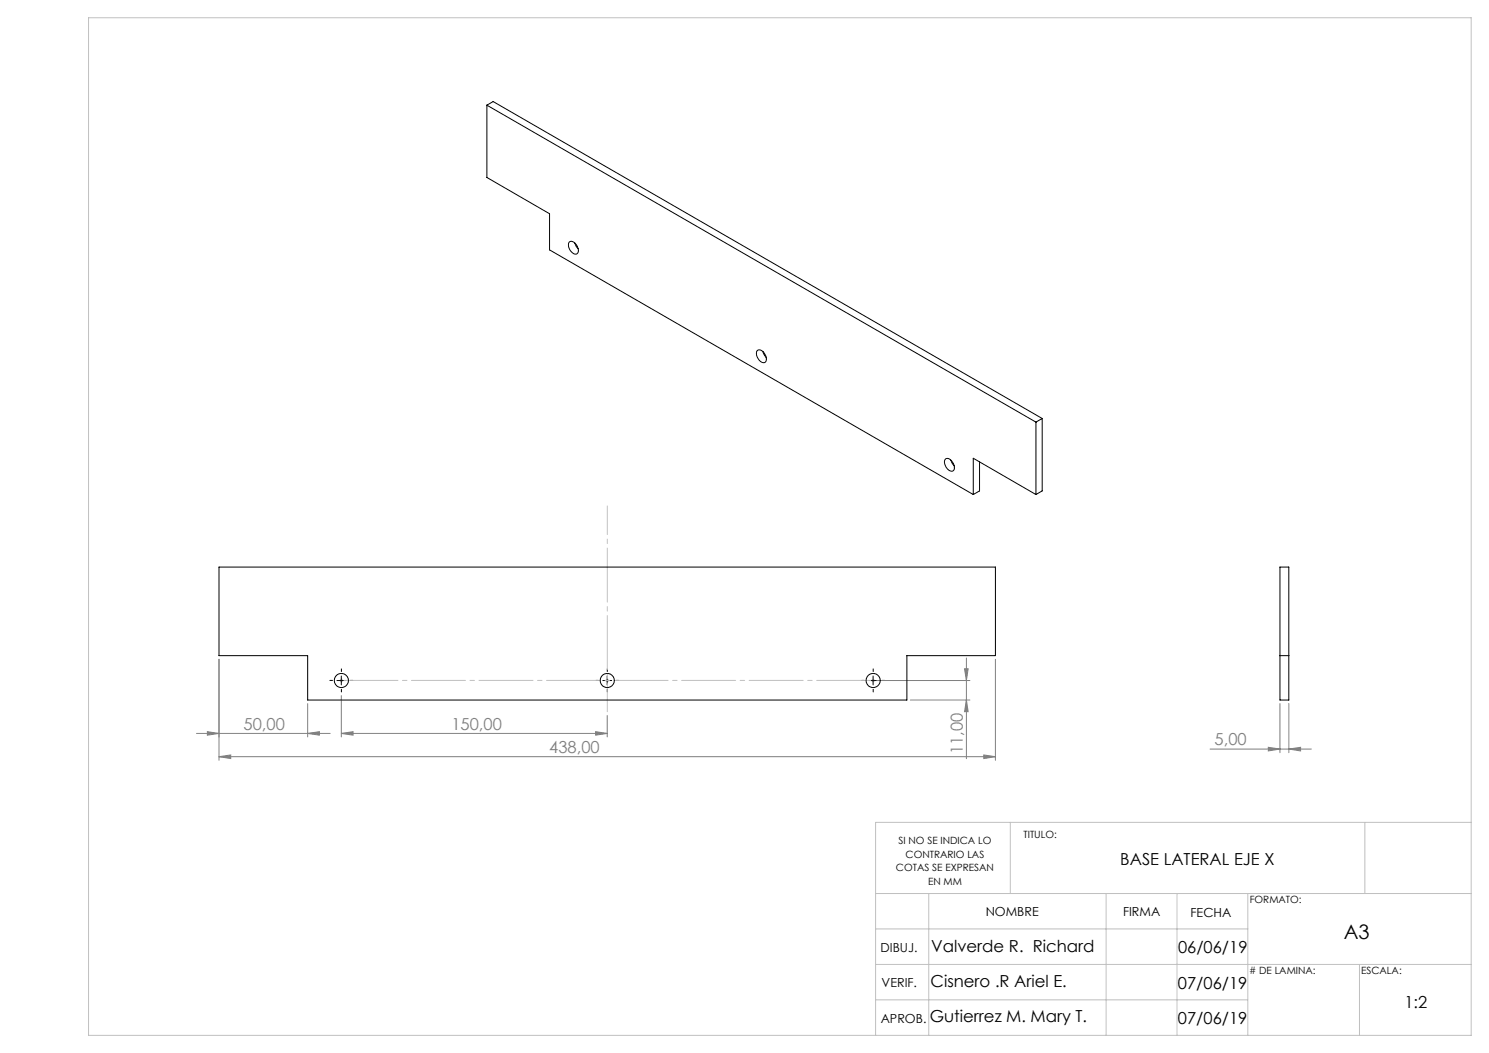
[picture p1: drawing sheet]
<svg xmlns="http://www.w3.org/2000/svg" width="420mm" height="297mm" viewBox="0 0 420 297" stroke-linecap="round" stroke-linejoin="round" font-family="sans-serif">
<g fill="none" stroke="#808080" stroke-width=".28">
<path d="M61.8 185.9v28.6M86.8 198.4v9.5M96.3 196.2v11.7M247.3 191.9h26.3M256.8 197.4h16.8M272.1 188.6h1l-.5 3.3zM272.6 185.6v28.4M272.6 197.4l.5 3.3h-1zM280.8 185.9v28.6M361 198.4v13.9M363.5 198.4v13.9M55.4 206.9h37.7"/>
<path d="M58.5 206.4l3.3 .5-3.3 .5zM61.8 213.4l3.3-.5v1.1zM61.8 213.4h219M86.8 206.9l3.3-.5v1zM96.3 206.9l3.3-.5v1zM96.3 206.9h75M168 206.4l3.3 .5-3.3 .5zM171.3 201.8v6.1M277.5 212.9l3.3 .5-3.3 .6zM341.3 211.3h28.6M357.8 210.8l3.2 .5-3.2 .5zM363.5 211.3l3.4-.5v1z"/>
</g>
<g fill="none" stroke="#c0c0c0" stroke-width=".28">
<path d="M25 5h390v287h-390zM95.8 191.9h1M95.9 191.6l.7 .7M96.3 191.4v1M96.6 191.6l-.7 .7M170.8 191.9h1M170.9 191.6l.7 .7M171.3 191.4v1M171.6 191.6l-.7 .7M245.8 191.9h1M245.9 191.6l.7 .7M246.3 191.4v1"/>
<path d="M246.6 191.6l-.7 .7M285 231.9v20.1M385 231.9v20.1M415 231.9h-168v60.1M247 252h168M262 252v40M312 252v40M332 252v40M352 252v40M247 262h105M247 272h168M383.5 272v20"/>
<path d="M247 282h105"/>
</g>
<path d="M93.8 191.9h-.8M96.3 189.4v-.7M96.3 194.4v.8M98.8 191.9h.7M168.8 191.9h-.8M171.3 189.4v-.7M171.3 194.4v.8M173.8 191.9h.7M243.8 191.9h-.8M246.3 189.4v-.7M246.3 194.4v.8M248.8 191.9h.7" fill="none" stroke="#000" stroke-width=".28" stroke-dasharray="15.2 1.3 1.3 1.3"/>
<path d="M95 191.9h2.5M96.3 190.7v2.5M170 191.9h2.5M171.3 190.7v2.5M245 191.9h2.5M246.3 190.7v2.5" fill="none" stroke="#000" stroke-width=".28"/>
<path d="M96.3 191.9h150" fill="none" stroke="#c0c0c0" stroke-width=".28" stroke-dasharray="15.2 1.3 1.3 1.3" stroke-dashoffset="-.7"/>
<path d="M171.3 142.7v58.1" fill="none" stroke="#c0c0c0" stroke-width=".28" stroke-dasharray="15.2 1.3 1.3 1.3" stroke-dashoffset="7.2"/>
<g fill="#808080">
<path d="M168 206.4l3.3 .5-3.3 .5zM96.3 206.9l3.3-.5v1z"/>
<path d="M272.1 188.6h1l-.5 3.3zM272.6 197.4l.5 3.3h-1z"/>
<path d="M86.8 206.9l3.3-.5v1zM58.5 206.4l3.3 .5-3.3 .5z"/>
<path d="M61.8 213.4l3.3-.5v1.1zM277.5 212.9l3.3 .5-3.3 .6z"/>
<path d="M357.8 210.8l3.2 .5-3.2 .5zM363.5 211.3l3.4-.5v1z"/>
</g>
<g fill="none" stroke="#000" stroke-width=".28">
<path d="M137.3 29.7v20.4l17.7 10.2v10.2l119.5 69M137.3 29.7l154.9 89.4M137.3 29.7l1.8-1.1 154.9 89.4M160.5 68.3a1.49 1.49 0 0 1 2.2 .9l.2 .5a1.13 1.13 0 0 1 .2 1.3 1.13 1.13 0 0 1-1.2 .6 2.71 2.71 0 0 1-1.4-3.3zM162.1 68.5l.5 1.1 .5 .6M213.6 98.9a1.43 1.43 0 0 1 2.1 .9l.3 .5a1.23 1.23 0 0 1-.6 2 2.66 2.66 0 0 1-1.8-3.4zM215.2 99.2l.9 1.6M292.2 119.1v20.4M294 118v20.5l-1.8 1M294 118l-1.8 1.1M266.6 129.5a1.39 1.39 0 0 1 2.1 .9 1.73 1.73 0 0 1 0 2.5 2.47 2.47 0 0 1-2.1-3.4zM268.2 129.8l1 1.6"/>
<path d="M274.5 139.5v-10.2l17.7 10.2M276.3 130.3v8.2l-1.8 1M61.8 159.9h219v25h-25v12.5h-169v-12.5h-25zM361 159.9h2.5v37.5h-2.5zM361 184.9h2.5"/>
<circle cx="96.3" cy="191.9" r="2.01"/>
<circle cx="171.3" cy="191.9" r="2.01"/>
<circle cx="246.3" cy="191.9" r="2.01"/>
</g>
<text font-size="5.6" x="379" y="264.9">A3</text>
<g font-size="4.7" fill="#808080">
<text x="68.7" y="205.8">50,00</text>
<text x="127.3" y="205.8">150,00</text>
<text x="154.9" y="212.4">438,00</text>
<text x="271.6" y="212.7" transform="rotate(-90 271.6 212.7)">11,00</text>
<text x="342.6" y="210.3">5,00</text>
</g>
<g font-size="4.7">
<text x="316" y="244">BASE LATERAL EJE X</text>
<text x="262.7" y="268.4">Valverde R. Richard</text>
<text x="332.3" y="268.8">06/06/19</text>
<text x="262.5" y="278.4">Cisnero .R Ariel E.</text>
<text x="332.3" y="278.8">07/06/19</text>
<text x="396.1" y="284.4">1:2</text>
<text x="262.3" y="288.3">Gutierrez M. Mary T.</text>
<text x="332.3" y="288.8">07/06/19</text>
</g>
<g font-size="3.5">
<text x="278" y="258.4">NOMBRE</text>
<text x="316.8" y="258.3">FIRMA</text>
<text x="335.8" y="258.5">FECHA</text>
<text x="248.4" y="268.4">DIBUJ.</text>
<text x="248.7" y="278.4">VERIF.</text>
<text x="248.4" y="288.5">APROB.</text>
</g>
<g font-size="2.8">
<text x="253.4" y="238.1">SI NO SE INDICA LO</text>
<text x="288.7" y="236.5">TITULO:</text>
<text x="252.7" y="245.8">COTAS SE EXPRESAN</text>
<text x="255.4" y="241.9">CONTRARIO LAS</text>
<text x="261.8" y="249.6">EN MM</text>
<text x="352.5" y="254.8">FORMATO:</text>
<text x="352.3" y="274.7"># DE LAMINA:</text>
<text x="383.9" y="274.6">ESCALA:</text>
</g>
</svg>
